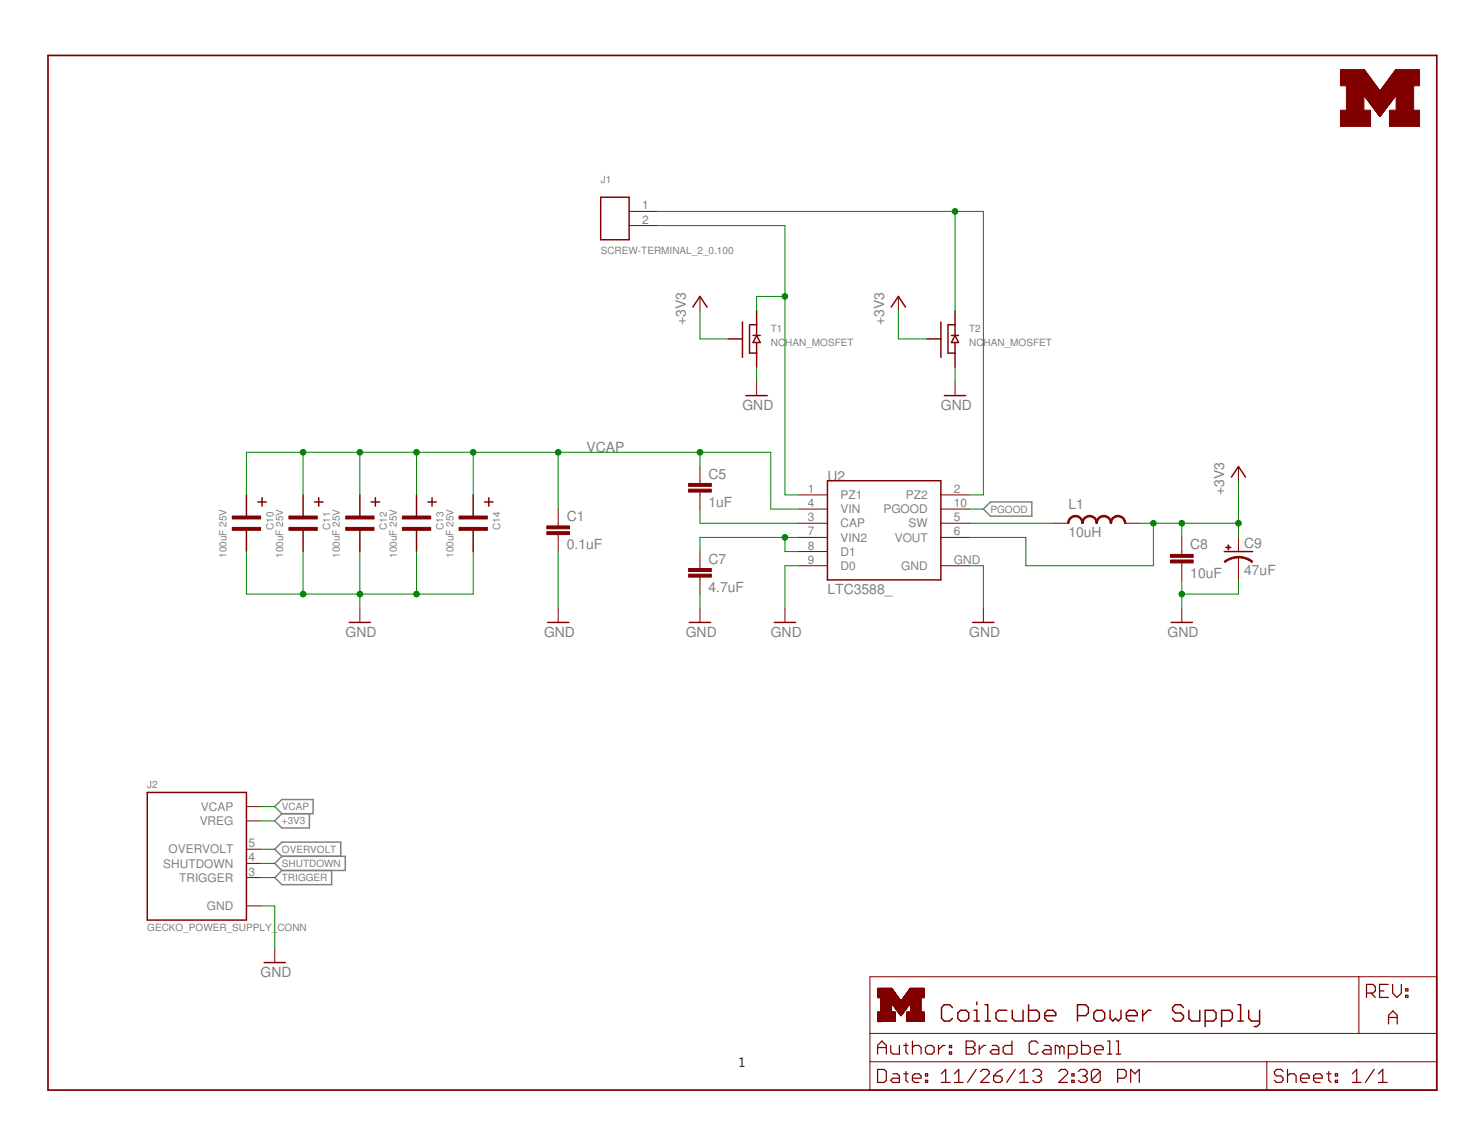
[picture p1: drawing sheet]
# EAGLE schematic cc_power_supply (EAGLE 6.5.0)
AUTHOR: Brad Campbell; REV: A; TITLE: Coilcube Power Supply
FRAME5 (LETTER_L): HEIGHT: 8.5in; WIDTH: 11in

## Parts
C1  0.1uF  C-EUC0603  [C0603]
C5  1uF  C-EUC0603  [C0603]
C7  4.7uF  C-EUC0603  [C0603]
C8  10uF  C-EUC1206  [C1206]
C9  47uF  CAP_POL1206  [EIA3216]
C10  100uF 25V  2917_CAP_POL  [2917_CAP_POL]
C11  100uF 25V  2917_CAP_POL  [2917_CAP_POL]
C12  100uF 25V  2917_CAP_POL  [2917_CAP_POL]
C13  100uF 25V  2917_CAP_POL  [2917_CAP_POL]
C14  100uF 25V  2917_CAP_POL  [2917_CAP_POL]
J1  SCREW-TERMINAL_2_0.100  [CONN_BLOCK_2]
J2  GECKO_POWER_SUPPLY_CONN  [HEADER1X6/0.05IN]
L1  10uH  INDUCTOR1210  [1210]
T1  NCHAN_MOSFET  [NCHAN_MOSFET]
T2  NCHAN_MOSFET  [NCHAN_MOSFET]
U2  LTC3588_  [MSOP-10-GNDPAD]
U$2  UMICH_SOLID_SMALL  [UMICH_SOLID_75MIL]

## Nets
+3V3: C8.1 C9.A(+) J2.2(VREG) L1.2 T1.G T2.G U2.6(VOUT)
GND: C1.2 C7.2 C8.2 C9.C(-) C10.- C11.- C12.- C13.- C14.- J2.1(GND) T1.S T2.S U2.9(D0) U2.GND
N$20: L1.1 U2.5(SW)
N$22: C5.2 U2.3(CAP)
OVERVOLT: J2.5(OVERVOLT)
PGOOD: U2.10(PGOOD)
PZ1: J1.2 T1.D U2.1(PZ1)
PZ2: J1.1 T2.D U2.2(PZ2)
SHUTDOWN: J2.4(SHUTDOWN)
TRIGGER: J2.3(TRIGGER)
VCAP: C1.1 C5.1 C10.+ C11.+ C12.+ C13.+ C14.+ J2.6(VCAP) U2.4(VIN)
VIN2: C7.1 U2.7(VIN2) U2.8(D1)

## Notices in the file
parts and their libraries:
SparkFun-PowerIC: Licensing: CC v3.0 Share-Alike You are welcome to use this library for commercial purposes.
